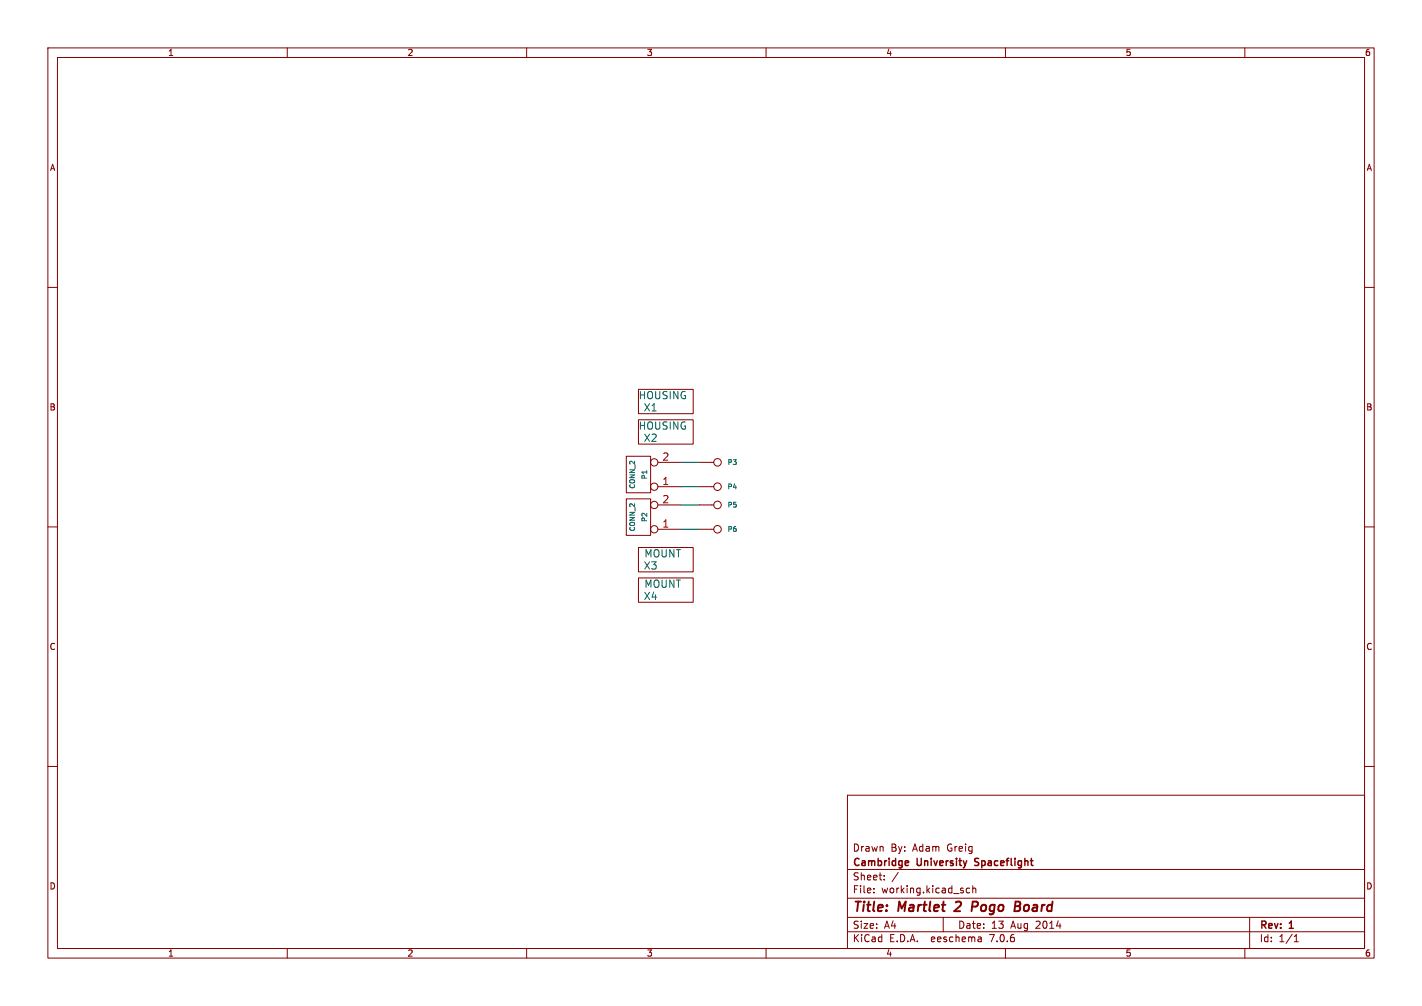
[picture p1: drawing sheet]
<svg xmlns="http://www.w3.org/2000/svg" width="297mm" height="210mm" viewBox="0 0 297 210" stroke-linecap="round" stroke-linejoin="round" font-family="sans-serif">
<g fill="none" stroke="#840000" stroke-width=".21">
<path d="M10 10h277v190h-277zM12 12h273v186h-273zM60 10v2M110 10v2M160 10v2M210 10v2M260 10v2M10 60h2M285 60h2M130.8 95.3h5.1v7.6h-5.1zM133.3 81.3h11.5v5.1h-11.5zM133.3 87.6h11.5v5.1h-11.5z"/>
<path d="M137.4 96.5h4.8M146 96.5h3.1M10 110h2M130.8 104.1h5.1v7.7h-5.1zM133.3 114.3h11.5v5.1h-11.5zM137.4 105.4h4.8M137.4 101.6h4.8M137.4 110.5h4.8M146 105.4h3.1M146 101.6h3.1M146 110.5h3.1M285 110h2"/>
<path d="M133.3 120.7h11.5v5h-11.5zM10 160h2M285 160h2M177 166h108v32h-108zM60 198v2M110 198v2M160 198v2M177 194.5h108M177 191.5h108M177 187.5h108M177 181.5h108M182.5 186.3v.1"/>
<path d="M182.5 185.5v.1M184.7 183.6v.1M184.7 182.8v.1M187.6 182.1l-1.3 2M197 191.5v3M202.5 185.5l-.4-.1-.3 .3 .2 .6h.5M203.2 185.5l.2-.1 .3 .1 .1 .9M203.2 184.9v1.5M204.9 195.7l.1 .9M205 196.5l-.2 .1M205 196h-.2M210 198v2"/>
<path d="M260 198v2M261 191.5v6.5M270.3 196.6h.9M270.3 195.5l.4-.4v1.5"/>
<circle cx="136.7" cy="96.5" r=".76"/>
<circle cx="149.9" cy="96.5" r=".79"/>
<circle cx="136.7" cy="101.6" r=".76"/>
<circle cx="136.7" cy="110.5" r=".76"/>
<circle cx="136.7" cy="105.4" r=".76"/>
<circle cx="149.9" cy="105.4" r=".79"/>
<circle cx="149.9" cy="110.5" r=".79"/>
<circle cx="149.9" cy="101.6" r=".79"/>
</g>
<path d="M200.6 189.1l-1.3 1.1h1.2M203.9 188.2h-.7l-.3 2M204 189.2l-1 .1M212 189.2h.7M212.1 188.2h.7l.3 .2v.4l-.4 .4M212.7 189.2l.2 .1a.58 .58 0 0 1-.3 .9h-.7" fill="none" stroke="#840000" stroke-width=".4"/>
<path d="M189.6 179.7l.2 .3-.7 .2M203.6 179.3v.5M189.7 180.6l-.1 .1M203.6 180.6l.2 .1" fill="none" stroke="#840000" stroke-width=".3"/>
<path d="M142.2 96.5h3.8M142.2 101.6h3.8M142.2 105.4h3.8M142.2 110.5h3.8" fill="none" stroke="#009600" stroke-width=".21"/>
<g font-size="2.8" fill="#840000">
<text x="178" y="190.9">Title:</text>
<text x="187.7" y="190.9">Martlet</text>
<text x="200.4" y="190.9">2</text>
<text x="204.6" y="190.9">Pogo</text>
<text x="214.3" y="190.9">Board</text>
</g>
<g font-size="2.1" fill="#006464">
<text x="133.3" y="83.5">HOUSING</text>
<text x="133.3" y="89.9">HOUSING</text>
<text x="134.4" y="86.1">X1</text>
<text x="134.4" y="92.4">X2</text>
<text x="134.4" y="119.1">X3</text>
<text x="134.5" y="116.6">MOUNT</text>
<text x="134.4" y="125.5">X4</text>
<text x="134.5" y="122.9">MOUNT</text>
</g>
<g font-size="2.1" fill="#a90000">
<text x="138.3" y="101.3">1</text>
<text x="138.3" y="96.3">2</text>
<text x="138.3" y="105.2">2</text>
<text x="138.3" y="110.2">1</text>
</g>
<g font-size="2.1" fill="#840000">
<text x="178" y="178">Drawn</text>
<text x="186" y="178">By:</text>
<text x="190.7" y="178">Adam</text>
<text x="198" y="178">Greig</text>
<text x="178" y="184">Sheet:</text>
<text x="178" y="181.2">Cambridge</text>
<text x="191.6" y="181.2">University</text>
<text x="204.3" y="181.2">Spaceflight</text>
<text x="178" y="186.7">File:</text>
<text x="184.1" y="186.7">working.kicad_sch</text>
<text x="178" y="196.9">KiCad</text>
<text x="178" y="194.1">Size:</text>
<text x="184.7" y="194.1">A4</text>
<text x="185.7" y="196.9">E.D.A.</text>
<text x="194.6" y="196.9">eeschema</text>
<text x="200" y="194.1">Date:</text>
<text x="207" y="196.9">7.0.6</text>
<text x="207" y="194.1">13</text>
<text x="211.2" y="194.1">Aug</text>
<text x="216.5" y="194.1">2014</text>
<text x="263" y="194.3">Rev:</text>
<text x="263" y="196.9">Id:</text>
<text x="267.1" y="196.9">1/1</text>
<text x="269.4" y="194.3">1</text>
</g>
<g font-size="1.8" fill="#840000">
<text x="35" y="11.9">1</text>
<text x="85" y="11.9">2</text>
<text x="135" y="11.9">3</text>
<text x="185" y="11.9">4</text>
<text x="235" y="11.9">5</text>
<text x="285" y="11.9">6</text>
<text x="10.3" y="35.9">A</text>
<text x="285.3" y="35.9">A</text>
<text x="10.3" y="85.9">B</text>
<text x="285.3" y="85.9">B</text>
<text x="10.3" y="135.9">C</text>
<text x="285.3" y="135.9">C</text>
<text x="10.3" y="185.9">D</text>
<text x="285.3" y="185.9">D</text>
<text x="35" y="199.9">1</text>
<text x="85" y="199.9">2</text>
<text x="135" y="199.9">3</text>
<text x="185" y="199.9">4</text>
<text x="235" y="199.9">5</text>
<text x="285" y="199.9">6</text>
</g>
<g font-size="1.4" fill="#006464">
<text x="135.4" y="100.2" transform="rotate(-90 135.4 100.2)">P1</text>
<text x="151.9" y="97.3">P3</text>
<text x="132.8" y="102.2" transform="rotate(-90 132.8 102.2)">CONN_2</text>
<text x="151.9" y="106.1">P5</text>
<text x="151.9" y="102.3">P4</text>
<text x="132.8" y="111.1" transform="rotate(-90 132.8 111.1)">CONN_2</text>
<text x="135.4" y="109.1" transform="rotate(-90 135.4 109.1)">P2</text>
<text x="151.9" y="111.2">P6</text>
</g>
</svg>
